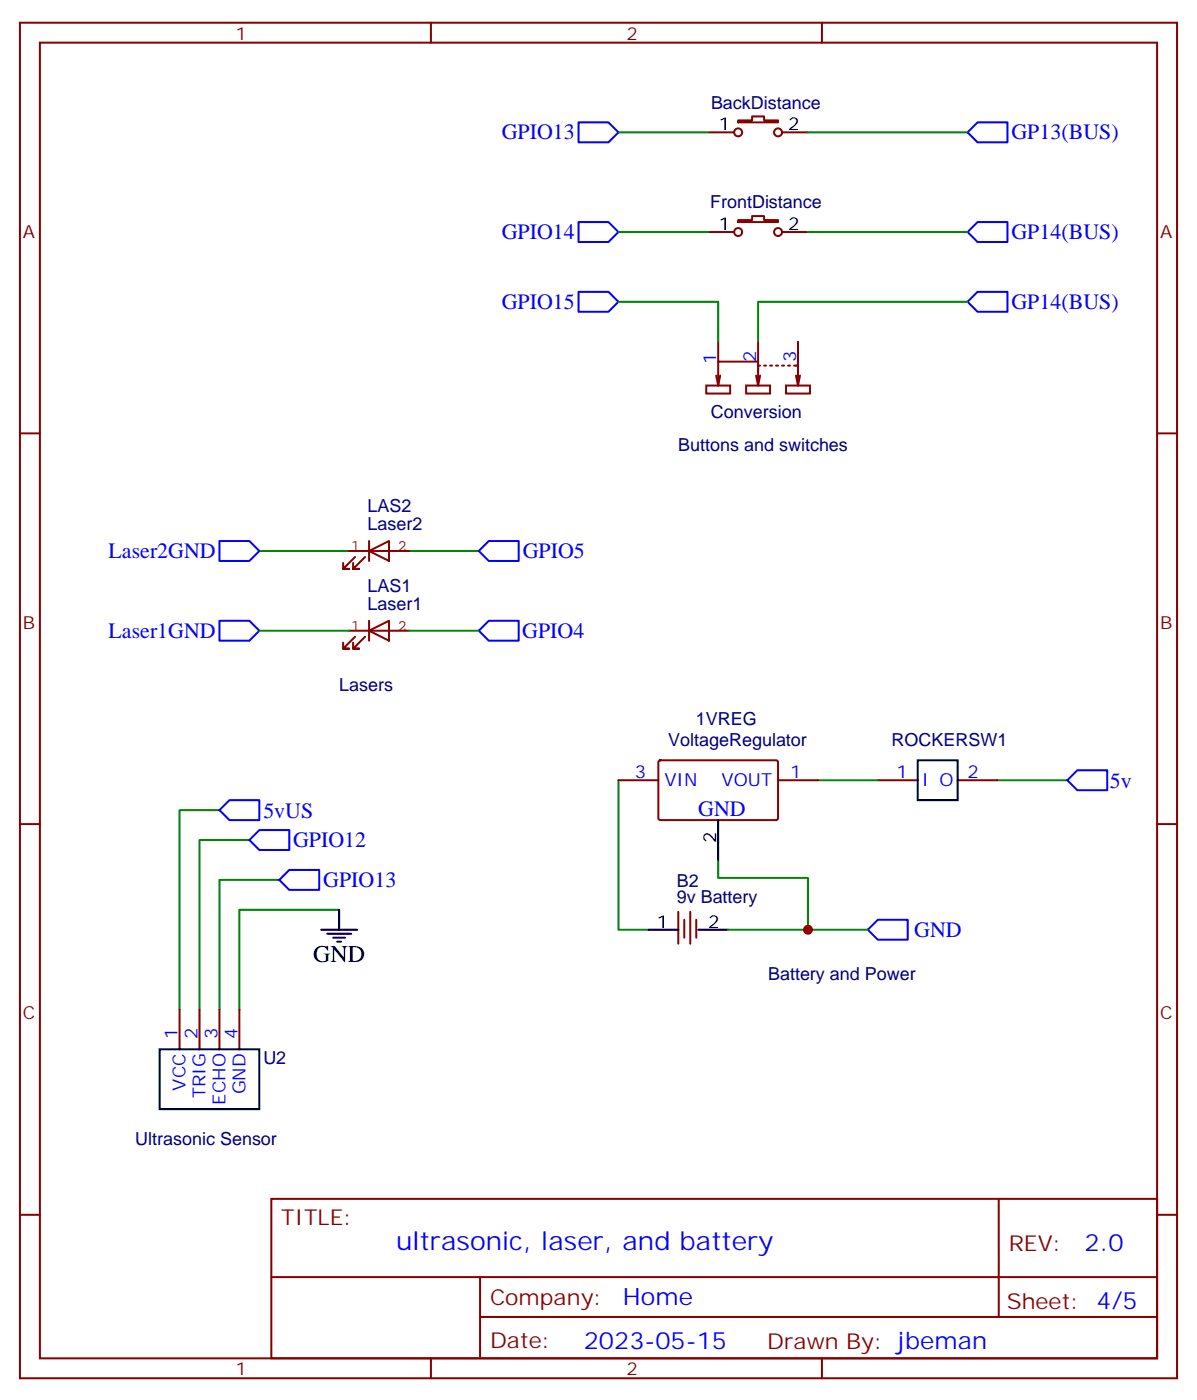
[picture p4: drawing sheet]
<svg xmlns="http://www.w3.org/2000/svg" width="212mm" height="248mm" viewBox="0 0 212 248" stroke-linecap="round" stroke-linejoin="round" font-family="sans-serif">
<g fill="none" stroke="#870000" stroke-width=".35">
<path d="M3.5 4h204.6v239.9h-204.6zM7.1 7.5h197.5v232.9h-197.5zM76.2 4v3.5M145.3 4v3.5M125.2 23.4h4.6M130.5 21.3h2.5v-.7h2.1v.7h2.5v.4h-7.1zM130.5 38.9h2.5v-.7h2.1v.7h2.5v.4h-7.1zM138.3 23.4h4.6M125.2 41.1h4.6M138.3 41.1h4.6M3.5 76.7h3.6M124.9 68.2h4.2v1.4h-4.2z"/>
<path d="M126.6 66.5l.4 1.7M127 60.5v3.5M127.4 66.5l-.4 1.7M131.9 68.2h4.3v1.4h-4.3zM133.7 66.5l.4 1.7 .3-1.7M134.1 64h-7.1v4.2M134.1 60.5v5.3M134.4 64.7h-.3v2.8M135.1 64.7h.4M136.2 64.7h.3M137.2 64.7h.4M138.3 64.7h.3"/>
<path d="M139 68.2h4.2v1.4h-4.2zM139.3 64.7h.4M140.4 64.7h.7v2.8M140.8 66.5l.3 1.7 .4-1.7M141.1 60.5v4.4M204.6 76.7h3.5M109.4 138.1h7M116.5 134.7l.3-.2 20.6 .1 .2 .3-.1 10.1-.3 .1h-20.6l-.2-.3zM137.6 138.1h7M155.2 138.1h7.1M169.3 138.1h7.1M3.5 145.8h3.6"/>
<path d="M204.6 145.8h3.5M31.7 178.6v7.1M35.3 178.6v7.1M38.8 178.6v7.1M42.3 178.6v7.1M119.9 161.4v5.6M121 162.8v3.1M122.1 161.4v5.6M123.1 162.8v3.1M3.5 215h3.6M48 212.2h156.6v28.2h-156.6zM176.6 212.2v20.9"/>
<path d="M204.6 215h3.5M48 226h156.5M84.9 233.1h119.6M84.9 226v14.1M76.2 240.4v3.5M145.3 240.4v3.5"/>
<circle cx="130.5" cy="23.4" r=".71"/>
<circle cx="137.6" cy="23.4" r=".71"/>
<circle cx="130.5" cy="41.1" r=".71"/>
<circle cx="137.6" cy="41.1" r=".71"/>
</g>
<g fill="none" stroke="#008700" stroke-width=".35">
<path d="M109.4 23.4h15.8M142.9 23.4h28.2M109.4 53.4h17.6v7.1M109.4 41.1h15.8M142.9 41.1h28.2M171.1 53.4h-37v7.1M45.9 97.5h15.8M72.3 97.5h12.4M45.9 111.6h15.8M72.3 111.6h12.4M109.4 138.1v26.4h5.3M144.6 138.1h10.6"/>
<path d="M176.4 138.1h12.3M38.8 143.4h-7.1v35.2M44.1 148.7h-8.8v29.9M49.4 155.7h-10.6v22.9M127 152.2v3.2h15.9v9.1M60 161h-17.7v17.6M128.8 164.5h24.7"/>
</g>
<path d="M162.3 134.5h7v7.1h-7zM127 145.1v7.1M56.8 164.5h6.3M57.9 165.2h4.2M58.9 165.9h2.1M59.6 166.7h.7M60 161v3.5M114.7 164.5h5.2M123.5 164.5h5.3M28.2 185.7h17.7v10.6h-17.7z" fill="none" stroke="#000" stroke-width=".35"/>
<g fill="none" stroke="#00f" stroke-width=".35">
<path d="M102.3 21.7h5.3l1.8 1.7-1.8 1.8h-5.3zM102.3 39.3h5.3l1.8 1.8-1.8 1.7h-5.3zM171.1 23.4l1.8-1.7h5.3v3.5h-5.3zM102.3 51.6h5.3l1.8 1.8-1.8 1.8h-5.3zM171.1 41.1l1.8-1.8h5.3v3.5h-5.3zM172.9 51.6h5.3v3.6h-5.3l-1.8-1.8zM38.8 95.7h5.3l1.8 1.8-1.8 1.8h-5.3zM84.7 97.5l1.7-1.8h5.3v3.6h-5.3zM38.8 109.9h5.3l1.8 1.7-1.8 1.8h-5.3zM84.7 111.6l1.7-1.7h5.3v3.5h-5.3zM188.7 138.1l1.8-1.8h5.3v3.5h-5.3zM38.8 143.4l1.8-1.8h5.3v3.5h-5.3z"/>
<path d="M44.1 148.7l1.8-1.8h5.3v3.5h-5.3zM51.2 154h5.2v3.5h-5.2l-1.8-1.8zM153.5 164.5l1.7-1.7h5.3v3.5h-5.3z"/>
</g>
<path d="M61.7 97.5h10.6M62.8 98.6l-2.1 2.1h1h-1v-1.1M64.6 98.6l-2.2 2.1h1.1h-1.1v-1.1M65.3 97.5l3.5-1.8v3.6zM65.3 95.7v3.6M61.7 111.6h10.6M62.8 112.7l-2.1 2.1h1h-1v-1.1M64.6 112.7l-2.2 2.1h1.1h-1.1v-1.1M65.3 111.6l3.5-1.7v3.5zM65.3 109.9v3.5" fill="none" stroke="#850000" stroke-width=".35"/>
<circle cx="142.9" cy="164.5" r=".88" fill="#c00"/>
<text font-size="4.6" fill="#00f" x="70.1" y="221.2">ultrasonic, laser, and battery</text>
<text font-size="4.2" x="55.4" y="170.2">GND</text>
<g font-size="4.2" fill="#00f">
<text x="191.8" y="221.4">2.0</text>
<text x="110.2" y="231">Home</text>
<text x="103.2" y="238.8">2023-05-15</text>
</g>
<g font-size="3.9" fill="#00f">
<text x="88.7" y="24.6">GPIO13</text>
<text x="178.9" y="24.7">GP13(BUS)</text>
<text x="88.7" y="42.3">GPIO14</text>
<text x="178.9" y="42.3">GP14(BUS)</text>
<text x="88.7" y="54.6">GPIO15</text>
<text x="178.9" y="54.7">GP14(BUS)</text>
<text x="19.2" y="98.7">Laser2GND</text>
<text x="92.4" y="98.8">GPIO5</text>
<text x="19.2" y="112.9">Laser1GND</text>
<text x="92.4" y="112.9">GPIO4</text>
<text x="196.3" y="139.4">5v</text>
<text x="46.6" y="144.7">5vUS</text>
<text x="51.8" y="149.9">GPIO12</text>
<text x="123.5" y="144.4">GND</text>
<text x="57.1" y="157">GPIO13</text>
<text x="161.7" y="165.8">GND</text>
</g>
<g font-size="3.9" fill="#800">
<text x="49.7" y="216.7">TITLE:</text>
<text x="178.4" y="221.4">REV:</text>
<text x="86.6" y="230.9">Company:</text>
<text x="178" y="231.6">Sheet: 4/5</text>
<text x="86.6" y="238.6">Date:</text>
<text x="135.7" y="238.7">Drawn By: jbeman</text>
</g>
<g font-size="3.2" fill="#800">
<text x="41.6" y="7">1</text>
<text x="110.8" y="7">2</text>
<text x="4.1" y="42.1">A</text>
<text x="205.1" y="42.1">A</text>
<text x="4.1" y="111.3">B</text>
<text x="205.1" y="111.3">B</text>
<text x="4.1" y="180.4">C</text>
<text x="205.1" y="180.4">C</text>
<text x="41.6" y="243.4">1</text>
<text x="110.8" y="243.4">2</text>
</g>
<g font-size="3.2" fill="#000080">
<text x="125.7" y="19.3">BackDistance</text>
<text x="125.6" y="36.8">FrontDistance</text>
<text x="125.7" y="74">Conversion</text>
<text x="119.9" y="79.9">Buttons and switches</text>
<text x="65" y="93.8">Laser2</text>
<text x="65" y="90.7">LAS2</text>
<text x="65" y="107.9">Laser1</text>
<text x="65" y="104.8">LAS1</text>
<text x="60" y="122.2">Lasers</text>
<text x="123.1" y="128.3">1VREG</text>
<text x="118.2" y="132.1">VoltageRegulator</text>
<text x="157.7" y="132.1">ROCKERSW1</text>
<text x="119.7" y="159.8">9v Battery</text>
<text x="119.7" y="156.9">B2</text>
<text x="135.8" y="173.4">Battery and Power</text>
<text x="46.6" y="188.2">U2</text>
<text x="23.9" y="202.7">Ultrasonic Sensor</text>
</g>
<g font-size="3.2">
<text x="127.1" y="23.1">1</text>
<text x="139.3" y="23.1">2</text>
<text x="127.1" y="40.7">1</text>
<text x="139.3" y="40.7">2</text>
<text x="126.6" y="149.3" transform="rotate(-90 126.6 149.3)">2</text>
<text x="116.2" y="164.2">1</text>
<text x="125.2" y="164.2">2</text>
</g>
<g font-size="3.2" fill="#00f">
<text x="126.6" y="64.3" transform="rotate(-90 126.6 64.3)">1</text>
<text x="133.7" y="64" transform="rotate(-90 133.7 64)">2</text>
<text x="140.8" y="64" transform="rotate(-90 140.8 64)">3</text>
<text x="112.3" y="137.7">3</text>
<text x="139.7" y="137.7">1</text>
<text x="158.5" y="137.7">1</text>
<text x="171.1" y="137.7">2</text>
<text x="117.5" y="139.1">VIN</text>
<text x="127.6" y="139.1">VOUT</text>
<text x="163" y="139.1">I O</text>
<text x="31.4" y="183.9" transform="rotate(-90 31.4 183.9)">1</text>
<text x="34.9" y="183.9" transform="rotate(-90 34.9 183.9)">2</text>
<text x="38.5" y="183.9" transform="rotate(-90 38.5 183.9)">3</text>
<text x="42" y="183.9" transform="rotate(-90 42 183.9)">4</text>
<text x="32.8" y="193" transform="rotate(-90 32.8 193)">VCC</text>
<text x="36.3" y="194.4" transform="rotate(-90 36.3 194.4)">TRIG</text>
<text x="39.9" y="195.5" transform="rotate(-90 39.9 195.5)">ECHO</text>
<text x="43.4" y="193.7" transform="rotate(-90 43.4 193.7)">GND</text>
</g>
<g font-size="2.8" fill="#840000">
<text x="62.1" y="97.5">1</text>
<text x="70.3" y="97.5">2</text>
<text x="62.1" y="111.6">1</text>
<text x="70.3" y="111.6">2</text>
</g>
</svg>
